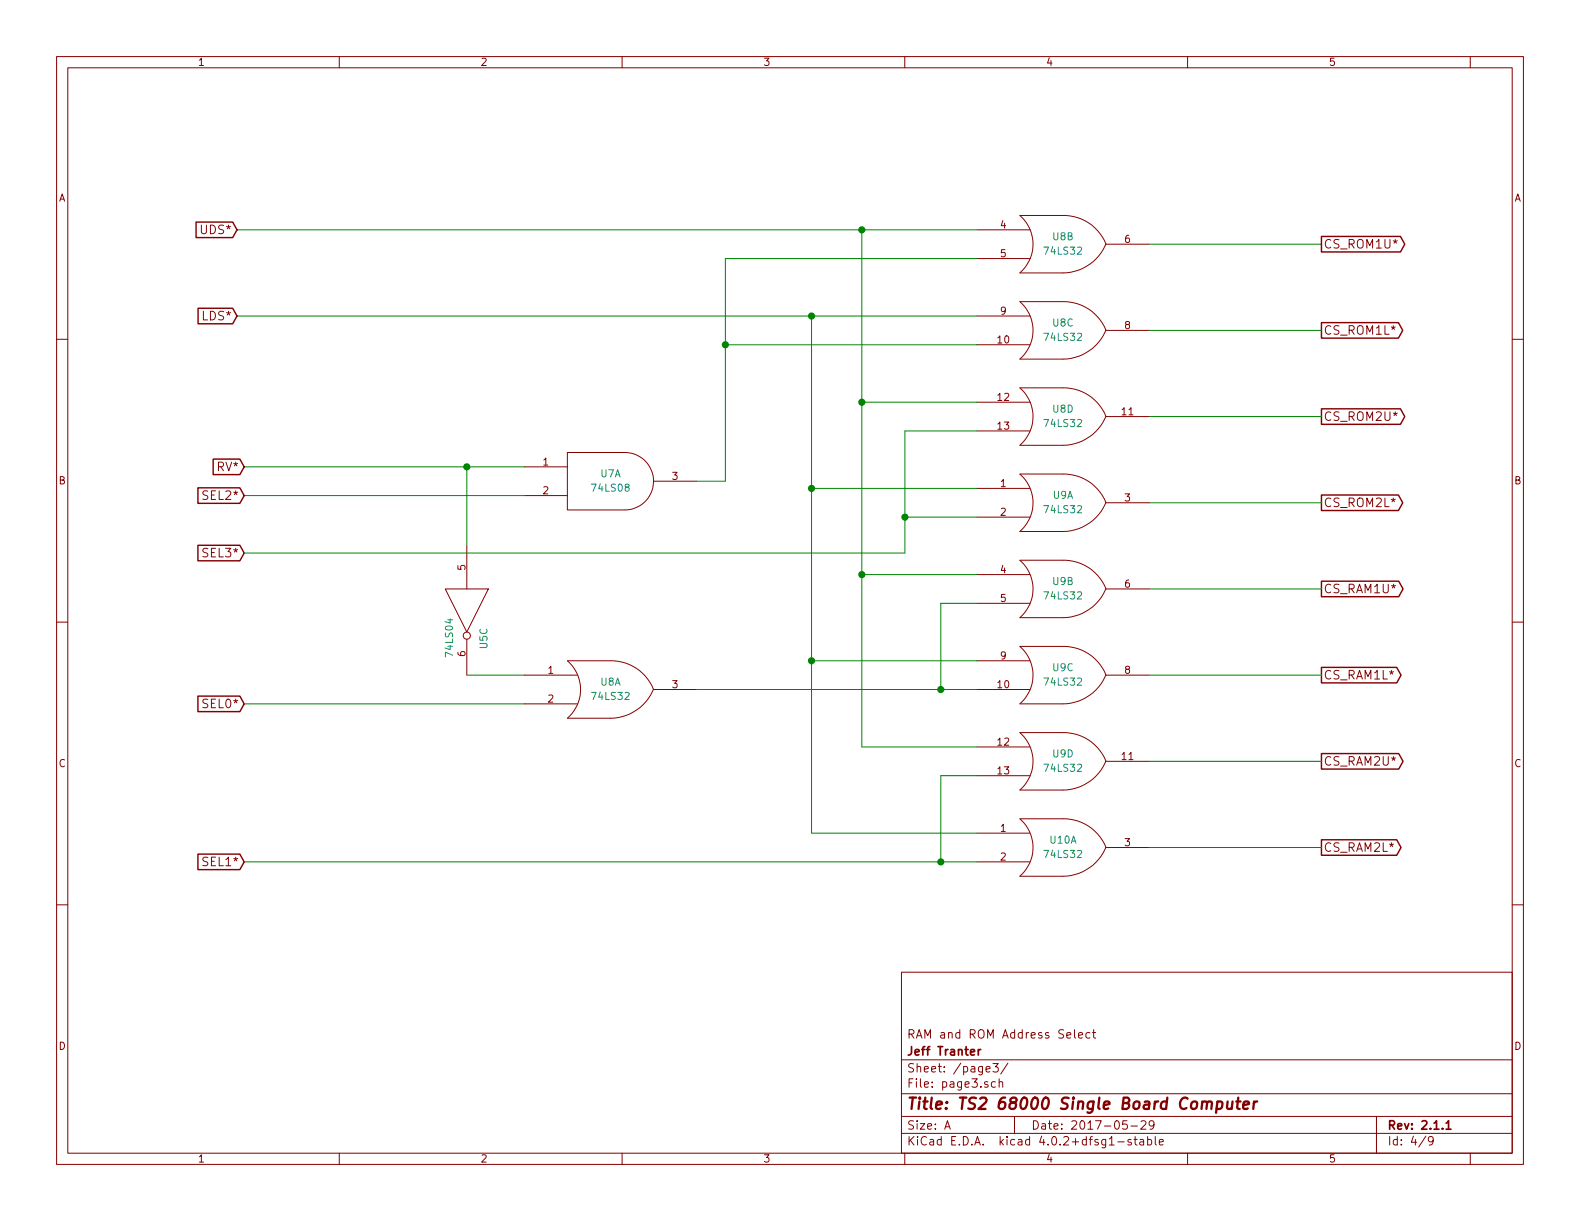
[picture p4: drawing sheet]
EESchema Schematic File Version 2
LIBS:power
LIBS:device
LIBS:transistors
LIBS:conn
LIBS:linear
LIBS:regul
LIBS:74xx
LIBS:cmos4000
LIBS:adc-dac
LIBS:memory
LIBS:xilinx
LIBS:ts2-cache
EELAYER 25 0
EELAYER END
$Descr A 11000 8500
encoding utf-8
Sheet 4 9
Title "TS2 68000 Single Board Computer"
Date "2017-05-29"
Rev "2.1.1"
Comp "Jeff Tranter"
Comment1 "RAM and ROM Address Select"
Comment2 ""
Comment3 ""
Comment4 ""
$EndDescr
$Comp
L 74LS08 U7
U 1 1
P 4250 3350
F 0 "U7" H 4250 3400 50  0000 C CNN
F 1 "74LS08" H 4250 3300 50  0000 C CNN
F 2 "Housings_DIP:DIP-14_W7.62mm" H 4250 3350 50  0001 C CNN
F 3 "" H 4250 3350 50  0000 C CNN
	1    4250 3350
	1    0    0    -1  
$EndComp
$Comp
L 74LS32 U8
U 1 1
P 4250 4800
F 0 "U8" H 4250 4850 50  0000 C CNN
F 1 "74LS32" H 4250 4750 50  0000 C CNN
F 2 "Housings_DIP:DIP-14_W7.62mm" H 4250 4800 50  0001 C CNN
F 3 "" H 4250 4800 50  0000 C CNN
	1    4250 4800
	1    0    0    -1  
$EndComp
$Comp
L 74LS32 U8
U 3 1
P 7400 2300
F 0 "U8" H 7400 2350 50  0000 C CNN
F 1 "74LS32" H 7400 2250 50  0000 C CNN
F 2 "Housings_DIP:DIP-14_W7.62mm" H 7400 2300 50  0001 C CNN
F 3 "" H 7400 2300 50  0000 C CNN
	3    7400 2300
	1    0    0    -1  
$EndComp
$Comp
L 74LS32 U8
U 4 1
P 7400 2900
F 0 "U8" H 7400 2950 50  0000 C CNN
F 1 "74LS32" H 7400 2850 50  0000 C CNN
F 2 "Housings_DIP:DIP-14_W7.62mm" H 7400 2900 50  0001 C CNN
F 3 "" H 7400 2900 50  0000 C CNN
	4    7400 2900
	1    0    0    -1  
$EndComp
$Comp
L 74LS32 U9
U 1 1
P 7400 3500
F 0 "U9" H 7400 3550 50  0000 C CNN
F 1 "74LS32" H 7400 3450 50  0000 C CNN
F 2 "Housings_DIP:DIP-14_W7.62mm" H 7400 3500 50  0001 C CNN
F 3 "" H 7400 3500 50  0000 C CNN
	1    7400 3500
	1    0    0    -1  
$EndComp
$Comp
L 74LS32 U9
U 2 1
P 7400 4100
F 0 "U9" H 7400 4150 50  0000 C CNN
F 1 "74LS32" H 7400 4050 50  0000 C CNN
F 2 "Housings_DIP:DIP-14_W7.62mm" H 7400 4100 50  0001 C CNN
F 3 "" H 7400 4100 50  0000 C CNN
	2    7400 4100
	1    0    0    -1  
$EndComp
$Comp
L 74LS32 U9
U 3 1
P 7400 4700
F 0 "U9" H 7400 4750 50  0000 C CNN
F 1 "74LS32" H 7400 4650 50  0000 C CNN
F 2 "Housings_DIP:DIP-14_W7.62mm" H 7400 4700 50  0001 C CNN
F 3 "" H 7400 4700 50  0000 C CNN
	3    7400 4700
	1    0    0    -1  
$EndComp
$Comp
L 74LS32 U9
U 4 1
P 7400 5300
F 0 "U9" H 7400 5350 50  0000 C CNN
F 1 "74LS32" H 7400 5250 50  0000 C CNN
F 2 "Housings_DIP:DIP-14_W7.62mm" H 7400 5300 50  0001 C CNN
F 3 "" H 7400 5300 50  0000 C CNN
	4    7400 5300
	1    0    0    -1  
$EndComp
$Comp
L 74LS32 U10
U 1 1
P 7400 5900
F 0 "U10" H 7400 5950 50  0000 C CNN
F 1 "74LS32" H 7400 5850 50  0000 C CNN
F 2 "Housings_DIP:DIP-14_W7.62mm" H 7400 5900 50  0001 C CNN
F 3 "" H 7400 5900 50  0000 C CNN
	1    7400 5900
	1    0    0    -1  
$EndComp
$Comp
L 74LS32 U8
U 2 1
P 7400 1700
F 0 "U8" H 7400 1750 50  0000 C CNN
F 1 "74LS32" H 7400 1650 50  0000 C CNN
F 2 "Housings_DIP:DIP-14_W7.62mm" H 7400 1700 50  0001 C CNN
F 3 "" H 7400 1700 50  0000 C CNN
	2    7400 1700
	1    0    0    -1  
$EndComp
$Comp
L 74LS04 U5
U 3 1
P 3250 4250
F 0 "U5" H 3445 4365 50  0000 C CNN
F 1 "74LS04" H 3440 4125 50  0000 C CNN
F 2 "Housings_DIP:DIP-14_W7.62mm" H 3250 4250 50  0001 C CNN
F 3 "" H 3250 4250 50  0000 C CNN
	3    3250 4250
	0    1    1    0   
$EndComp
Wire Wire Line
	8000 1700 9200 1700
Text GLabel 9200 1700 2    60   Output ~ 0
CS_ROM1U*
Text GLabel 9200 2300 2    60   Output ~ 0
CS_ROM1L*
Wire Wire Line
	8000 2300 9200 2300
Text GLabel 9200 2900 2    60   Output ~ 0
CS_ROM2U*
Text GLabel 9200 3500 2    60   Output ~ 0
CS_ROM2L*
Wire Wire Line
	8000 2900 9200 2900
Wire Wire Line
	8000 3500 9200 3500
Text GLabel 9200 4100 2    60   Output ~ 0
CS_RAM1U*
Text GLabel 9200 4700 2    60   Output ~ 0
CS_RAM1L*
Text GLabel 9200 5300 2    60   Output ~ 0
CS_RAM2U*
Text GLabel 9200 5900 2    60   Output ~ 0
CS_RAM2L*
Wire Wire Line
	8000 4100 9200 4100
Wire Wire Line
	8000 4700 9200 4700
Wire Wire Line
	8000 5300 9200 5300
Wire Wire Line
	8000 5900 9200 5900
Wire Wire Line
	1650 1600 6800 1600
Text GLabel 1650 1600 0    60   Input ~ 0
UDS*
Wire Wire Line
	1650 2200 6800 2200
Wire Wire Line
	4850 4800 6800 4800
Wire Wire Line
	3250 4700 3650 4700
Wire Wire Line
	3250 3800 3250 3250
Wire Wire Line
	1700 3250 3650 3250
Connection ~ 3250 3250
Text GLabel 1700 3250 0    60   Input ~ 0
RV*
Wire Wire Line
	3650 3450 1700 3450
Text GLabel 1700 3450 0    60   Input ~ 0
SEL2*
Text GLabel 1700 3850 0    60   Input ~ 0
SEL3*
Text GLabel 1700 6000 0    60   Input ~ 0
SEL1*
Wire Wire Line
	1700 6000 6800 6000
Text GLabel 1700 4900 0    60   Input ~ 0
SEL0*
Wire Wire Line
	1700 4900 3650 4900
Wire Wire Line
	5050 3350 4850 3350
Wire Wire Line
	5050 1800 5050 3350
Wire Wire Line
	5050 1800 6800 1800
Wire Wire Line
	6800 2400 5050 2400
Connection ~ 5050 2400
Wire Wire Line
	6000 1600 6000 5200
Wire Wire Line
	6000 2800 6800 2800
Connection ~ 6000 1600
Wire Wire Line
	6000 4000 6800 4000
Connection ~ 6000 2800
Wire Wire Line
	6000 5200 6800 5200
Connection ~ 6000 4000
Wire Wire Line
	5650 2200 5650 5800
Wire Wire Line
	5650 3400 6800 3400
Connection ~ 5650 2200
Wire Wire Line
	5650 4600 6800 4600
Connection ~ 5650 3400
Wire Wire Line
	5650 5800 6800 5800
Connection ~ 5650 4600
Wire Wire Line
	6800 3000 6300 3000
Wire Wire Line
	6300 3000 6300 3850
Wire Wire Line
	6300 3600 6800 3600
Wire Wire Line
	6300 3850 1700 3850
Connection ~ 6300 3600
Wire Wire Line
	6800 4200 6550 4200
Wire Wire Line
	6550 4200 6550 4800
Connection ~ 6550 4800
Wire Wire Line
	6800 5400 6550 5400
Wire Wire Line
	6550 5400 6550 6000
Connection ~ 6550 6000
Text GLabel 1650 2200 0    60   Input ~ 0
LDS*
$EndSCHEMATC
